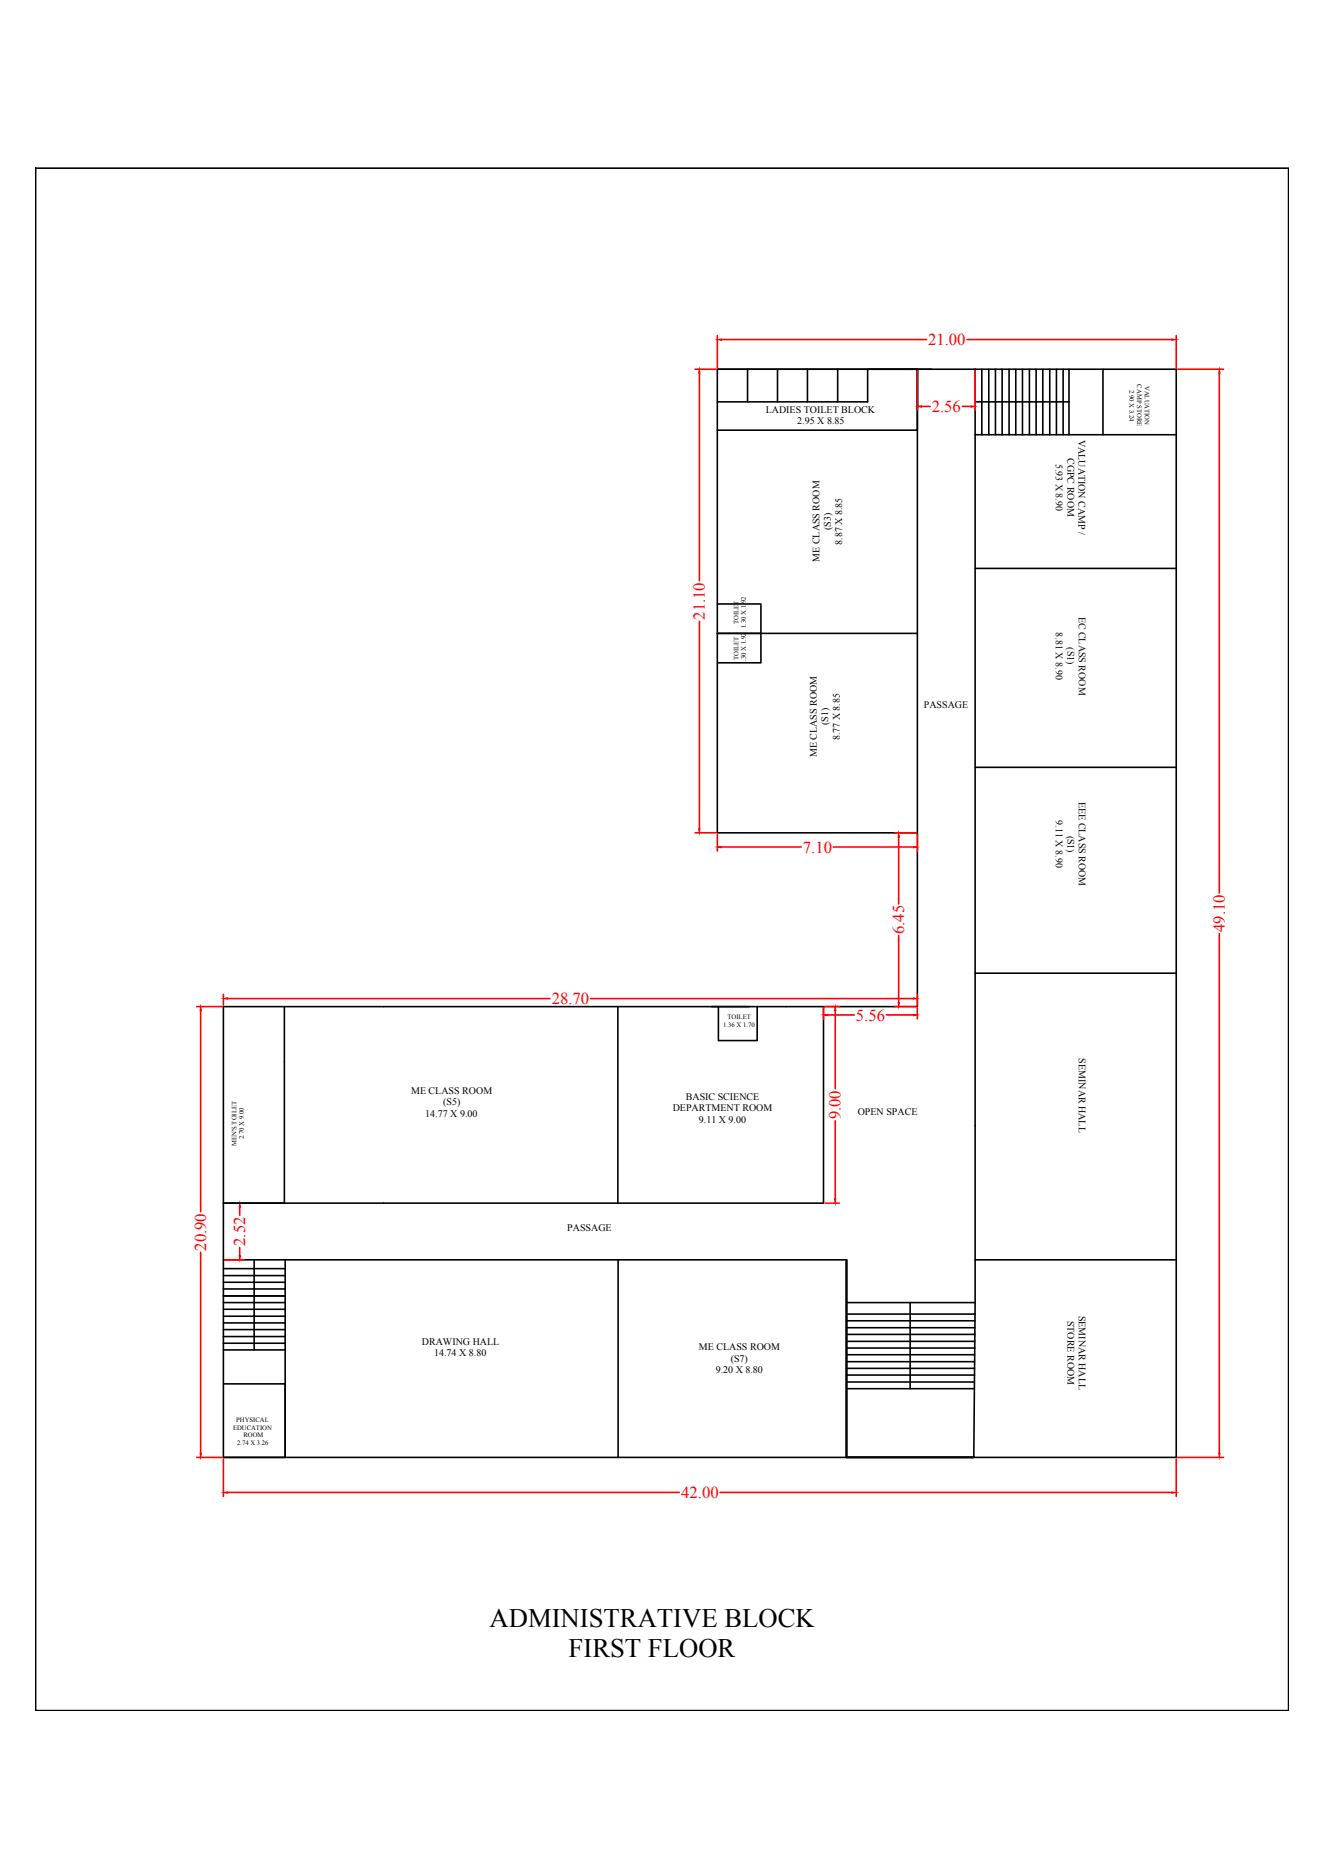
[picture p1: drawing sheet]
<svg xmlns="http://www.w3.org/2000/svg" width="210mm" height="297mm" viewBox="0 0 210 297" stroke-linecap="round" stroke-linejoin="round" font-family="sans-serif">
<!-- layer: 0 -->
<g fill="none" stroke="#000" stroke-width=".25">
<path d="M5.6 26.6h198.4v244.2h-198.4zM118.3 58.5v5.1M123.1 58.5v5.1M127.8 58.5v5.1M132.6 58.5v5.1M145.2 58.5v100.9h-109.8v40.1M145.2 58.5v9.6h-31.6M145.2 58.5h-7.9v5.1h-23.7M154.4 58.5v147.7M155.4 58.5v10.3M156.5 58.5v10.3M157.6 58.5v10.3"/>
<path d="M158.6 58.5v10.3M159.7 58.5v10.3M160.8 58.5v10.3M161.9 58.5v10.3M163 58.5v10.3M164 58.5v10.3M165.1 58.5v10.3M166.2 58.5v10.3M167.2 58.5v10.3M168.3 58.5v10.3M169.2 58.5v10.3M174.6 58.5v10.3"/>
<path d="M145.2 64.5v-6v6M154.4 68.8h31.8M154.4 63.6h14.8M113.6 95.6h6.9v4.7h-6.9h31.6M154.4 90h31.8M120.5 100.3v4.6h-6.9M145.2 131.9h-31.6v-73.4h72.6v172.3h-52.2h20.1l.3-24.6M154.4 121.5h31.8M45 159.4v31.1h-9.6h95v-31.1M97.8 159.4v31.1M113.7 159.4v5.4h6.2v-5.4M154.4 154.1h31.8"/>
<path d="M40.2 199.5v14.2M45.1 199.5v31.3M97.8 199.5v31.3M134 199.5v31.3v-31.3M134 199.5h-98.6v31.3M134 199.5v31.3M154.4 199.5h31.8M35.4 219.1h9.7v11.7h-9.7M35.4 206.2h9.7M35.4 213.7h9.7M35.4 212.7h9.7M35.4 211.6h9.7"/>
<path d="M35.4 210.5h9.7M35.4 209.5h9.7M35.4 208.4h9.7M35.4 207.3h9.7M35.4 205.2h9.7M35.4 204.1h9.7M35.4 203h9.7M35.4 202h9.7M35.4 200.9h9.7M134 219.9h20.2M134 218.8h20.2M134 217.7h20.3"/>
<path d="M134 216.7h20.3M134 215.6h20.3M134 214.5h20.3M134 213.4h20.3M134 212.4h20.3M134 211.3h20.3M134 210.2h20.3M134 209.1h20.3M134 208.1h20.4M134 206.2h20.4M144.1 206.2v13.7M35.4 230.8h118.7"/>
</g>
<!-- layer: 3.05 -->
<g fill="none" stroke="#f00" stroke-width=".25">
<path d="M110 58.5h3.3M110.7 59.1v32.8M113.6 53.1v5.1M114.2 53.8h32.5M145.2 58.7v6.3M153.1 53.8h32.4M154.4 58.7v6.3M186.2 53.1v5.1M186.4 58.5h7.3M193 59.1v82.3M145.9 64.3h1.3M152.3 64.3h1.4"/>
<path d="M110.7 98.4v32.8M110 131.9h3.3M113.6 132.1v2.6M114.2 134.1h12.6M131.9 134.1h12.7M141.6 131.9h3.4M142.3 132.5v10.6M145.2 132.1v2.6M31.1 159.4h4M35.4 157.4v1.8M36 158.1h51.1M93.5 158.1h51.1"/>
<path d="M130.4 159.6v1.7M130.6 159.4h2.3M141.6 159.4h3.4M142.3 148.1v10.7M145.2 157.4v1.8M145.2 159.6v1.7M193 147.8v82.3M31.8 160v31.9M131 160.7h4.3M132.2 160v12.4M132.2 177.5v12.3M140.3 160.7h4.3"/>
<path d="M31.8 198.3v31.8M35.6 190.5h3M35.6 199.5h3M37.9 191.1v1.3M37.9 197.5v1.3M130.6 190.5h2.3M31.1 230.8h4M35.4 231v5.9M36 236.3h71.5M114 236.3h71.5M186.2 231v5.9M186.4 230.8h7.3"/>
</g>
<g fill="#f00" stroke="#f00" stroke-width=".16">
<path d="M37.9 190.5l.2 .6h-.2z"/>
<path d="M37.9 198.8h.2l-.2 .7z"/>
<path d="M144.6 134l.6 .1-.6 .1z"/>
<path d="M113.6 134.1l.6-.1v.2z"/>
<path d="M142.3 131.9l.1 .6h-.2z"/>
<path d="M142.2 158.8h.2l-.1 .6z"/>
<path d="M145.2 64.3h.7v.2z"/>
<path d="M153.7 64.3h.7l-.7 .2z"/>
<path d="M130.4 160.7l.6-.1v.2z"/>
<path d="M144.6 160.6l.6 .1-.6 .1z"/>
<path d="M132.2 159.4l.1 .6h-.2z"/>
<path d="M132.1 189.8h.2l-.1 .7z"/>
<path d="M35.4 236.3l.6-.1v.2z"/>
<path d="M185.5 236.2l.7 .1-.7 .1z"/>
<path d="M193 58.5l.1 .6h-.2z"/>
<path d="M192.9 230.1h.2l-.1 .7z"/>
<path d="M113.6 53.8l.6-.1v.2z"/>
<path d="M185.5 53.7l.7 .1-.7 .1z"/>
<path d="M110.7 58.5l.1 .6h-.2z"/>
<path d="M110.6 131.2h.2l-.1 .7z"/>
<path d="M31.8 159.4l.1 .6h-.2z"/>
<path d="M31.7 230.1h.2l-.1 .7z"/>
<path d="M35.4 158.1l.6-.1v.2z"/>
<path d="M144.6 158l.6 .1-.6 .1z"/>
</g>
<g font-size="4.2">
<text x="77.5" y="257.6">ADMINISTRATIVE BLOCK</text>
<text x="90" y="262.3">FIRST FLOOR</text>
</g>
<g font-size="2.6" fill="#f00">
<text x="146.9" y="54.7">21.00</text>
<text x="147.5" y="65.2">2.56</text>
<text x="111.6" y="98.1" transform="rotate(-90 111.6 98.1)">21.10</text>
<text x="127.1" y="135">7.10</text>
<text x="143.1" y="147.9" transform="rotate(-90 143.1 147.9)">6.45</text>
<text x="193.9" y="147.6" transform="rotate(-90 193.9 147.6)">49.10</text>
<text x="87.3" y="159">28.70</text>
<text x="135.5" y="161.6">5.56</text>
<text x="133.1" y="177.2" transform="rotate(-90 133.1 177.2)">9.00</text>
<text x="38.8" y="197.3" transform="rotate(-90 38.8 197.3)">2.52</text>
<text x="32.7" y="198" transform="rotate(-90 32.7 198)">20.90</text>
<text x="107.8" y="237.2">42.00</text>
</g>
<g font-size="1.6">
<text x="121.2" y="65.3">LADIES TOILET BLOCK</text>
<text x="126.2" y="67.1">2.95 X 8.85</text>
<text x="170.7" y="69.6" transform="rotate(90 170.7 69.6)">VALUATION CAMP /</text>
<text x="167.1" y="73.4" transform="rotate(90 167.1 73.4)">5.93 X 8.90</text>
<text x="169" y="72.5" transform="rotate(90 169 72.5)">CGPC ROOM</text>
<text x="131.5" y="83.9" transform="rotate(-90 131.5 83.9)">(S3)</text>
<text x="129.7" y="88.9" transform="rotate(-90 129.7 88.9)">ME CLASS ROOM</text>
<text x="133.3" y="86.3" transform="rotate(-90 133.3 86.3)">8.87 X 8.85</text>
<text x="167.1" y="100.1" transform="rotate(90 167.1 100.1)">8.81 X 8.90</text>
<text x="170.8" y="97.6" transform="rotate(90 170.8 97.6)">EC CLASS ROOM</text>
<text x="169" y="102.5" transform="rotate(90 169 102.5)">(S1)</text>
<text x="146.2" y="112.1">PASSAGE</text>
<text x="129.3" y="119.9" transform="rotate(-90 129.3 119.9)">ME CLASS ROOM</text>
<text x="131.1" y="114.9" transform="rotate(-90 131.1 114.9)">(S1)</text>
<text x="132.9" y="117.2" transform="rotate(-90 132.9 117.2)">8.77 X 8.85</text>
<text x="167.1" y="129.9" transform="rotate(90 167.1 129.9)">9.11 X 8.90</text>
<text x="170.8" y="127" transform="rotate(90 170.8 127)">EEE CLASS ROOM</text>
<text x="169" y="132.3" transform="rotate(90 169 132.3)">(S1)</text>
<text x="170.8" y="167.6" transform="rotate(90 170.8 167.6)">SEMINAR HALL</text>
<text x="65.1" y="173.2">ME CLASS ROOM</text>
<text x="67.3" y="176.8">14.77 X 9.00</text>
<text x="70.2" y="175">(S5)</text>
<text x="106.5" y="176">DEPARTMENT ROOM</text>
<text x="108.6" y="174.2">BASIC SCIENCE</text>
<text x="110.6" y="177.8">9.11 X 9.00</text>
<text x="135.8" y="176.6">OPEN SPACE</text>
<text x="89.8" y="194.9">PASSAGE</text>
<text x="169" y="209.1" transform="rotate(90 169 209.1)">STORE ROOM</text>
<text x="170.8" y="208.3" transform="rotate(90 170.8 208.3)">SEMINAR HALL</text>
<text x="66.8" y="212.9">DRAWING HALL</text>
<text x="68.7" y="214.7">14.74 X 8.80</text>
<text x="110.6" y="213.8">ME CLASS ROOM</text>
<text x="115.7" y="215.6">(S7)</text>
<text x="113.3" y="217.4">9.20 X 8.80</text>
</g>
<g font-size="1.1">
<text x="178.8" y="61.7" transform="rotate(90 178.8 61.7)">2.90 X 3.24</text>
<text x="180" y="60.9" transform="rotate(90 180 60.9)">CAMP STORE</text>
<text x="181.2" y="61.1" transform="rotate(90 181.2 61.1)">VALUATION</text>
<text x="116.9" y="98.8" transform="rotate(-90 116.9 98.8)">TOILET</text>
<text x="118.1" y="99.4" transform="rotate(-90 118.1 99.4)">1.30 X 1.92</text>
<text x="116.9" y="104.5" transform="rotate(-90 116.9 104.5)">TOILET</text>
<text x="118.1" y="105.2" transform="rotate(-90 118.1 105.2)">1.30 X 1.92</text>
<text x="115.2" y="161.4">TOILET</text>
<text x="114.5" y="162.6">1.36 X 1.70</text>
<text x="37.4" y="181.4" transform="rotate(-90 37.4 181.4)">MEN'S TOILET</text>
<text x="38.6" y="180.4" transform="rotate(-90 38.6 180.4)">2.70 X 9.00</text>
<text x="36.9" y="226.4">EDUCATION</text>
<text x="37.4" y="225.2">PHYSICAL</text>
<text x="38.5" y="227.5">ROOM</text>
<text x="37.5" y="228.7">2.74 X 3.26</text>
</g>
</svg>
